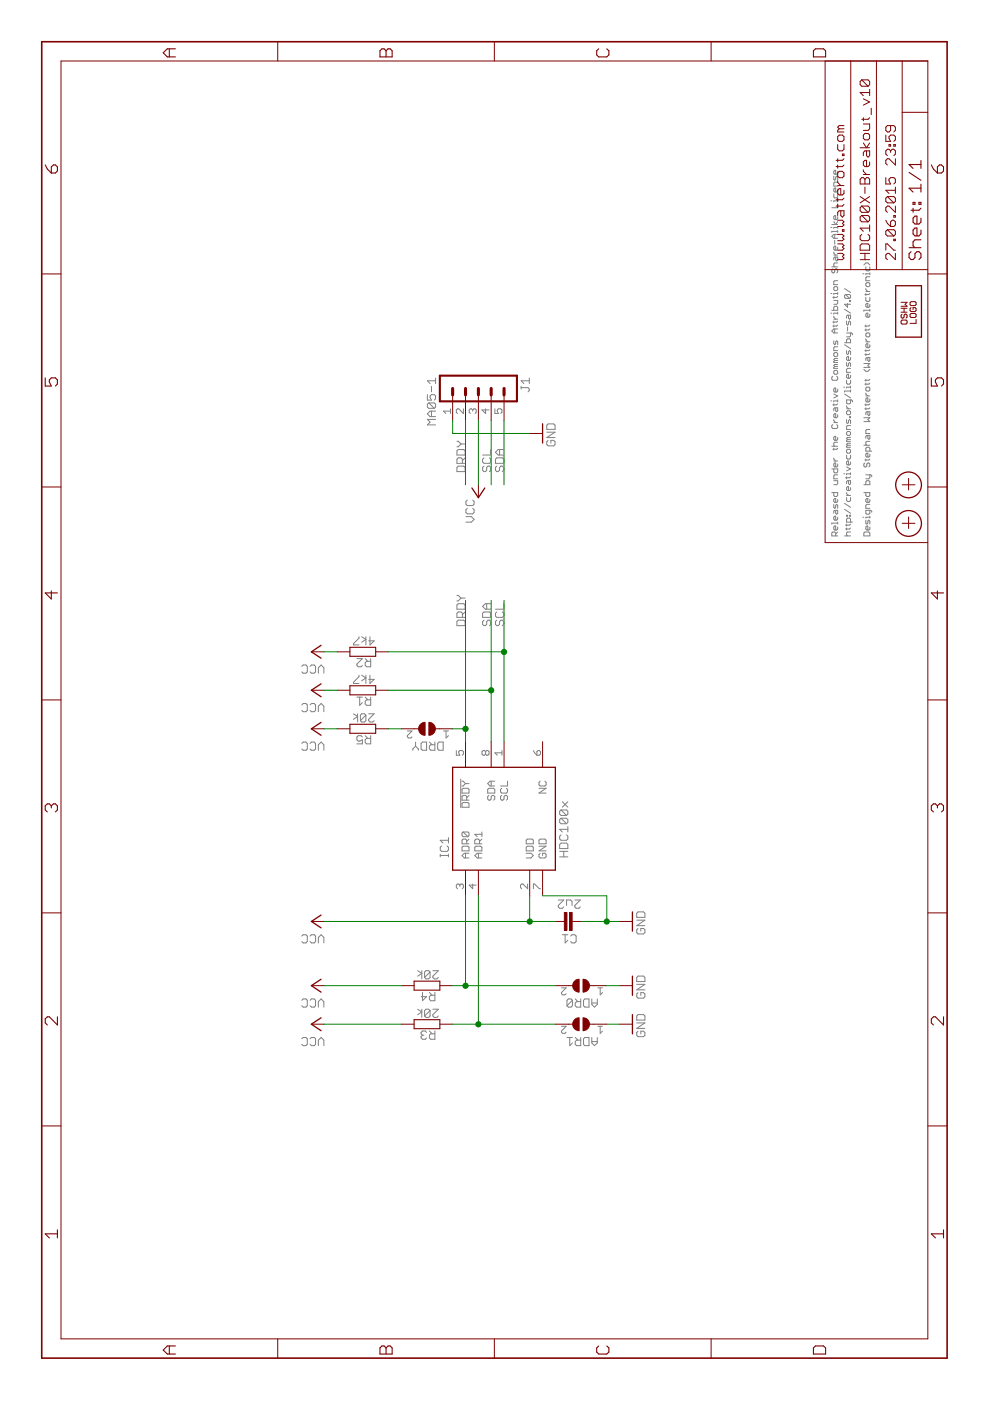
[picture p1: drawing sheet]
<?xml version="1.0" encoding="utf-8"?>
<!DOCTYPE eagle SYSTEM "eagle.dtd">
<eagle version="7.7.0">
<drawing>
<settings>
<setting alwaysvectorfont="yes"/>
<setting verticaltext="up"/>
</settings>
<grid distance="0.1" unitdist="inch" unit="inch" style="lines" multiple="1" display="no" altdistance="0.01" altunitdist="inch" altunit="inch"/>
<schematic xreflabel="%F%N/%S.%C%R" xrefpart="/%S.%C%R">
<libraries>
<library name="we-rcl">
<symbols>
<symbol name="RESISTOR">
<pin name="1" x="-5.08" y="0" visible="off" length="short" direction="pas" swaplevel="1"/>
<pin name="2" x="5.08" y="0" visible="off" length="short" direction="pas" swaplevel="1" rot="R180"/>
<wire x1="-2.54" y1="0.889" x2="2.54" y2="0.889" width="0.2032" layer="94"/>
<wire x1="2.54" y1="0.889" x2="2.54" y2="-0.889" width="0.2032" layer="94"/>
<wire x1="2.54" y1="-0.889" x2="-2.54" y2="-0.889" width="0.2032" layer="94"/>
<wire x1="-2.54" y1="-0.889" x2="-2.54" y2="0.889" width="0.2032" layer="94"/>
<text x="0" y="1.27" size="1.778" layer="95" align="bottom-center">&gt;NAME</text>
<text x="0" y="-1.27" size="1.778" layer="96" align="top-center">&gt;VALUE</text>
</symbol>
<symbol name="CAPACITOR">
<pin name="1" x="-2.54" y="0" visible="off" length="point" direction="pas" swaplevel="1"/>
<pin name="2" x="2.54" y="0" visible="off" length="point" direction="pas" swaplevel="1" rot="R180"/>
<text x="0" y="2.54" size="1.778" layer="95" align="bottom-center">&gt;NAME</text>
<text x="0" y="-2.54" size="1.778" layer="96" align="top-center">&gt;VALUE</text>
<wire x1="-2.54" y1="0" x2="-0.762" y2="0" width="0.1524" layer="94"/>
<wire x1="2.54" y1="0" x2="0.762" y2="0" width="0.1524" layer="94"/>
<rectangle x1="-1.27" y1="-0.254" x2="2.286" y2="0.254" layer="94" rot="R90"/>
<rectangle x1="-2.286" y1="-0.254" x2="1.27" y2="0.254" layer="94" rot="R90"/>
</symbol>
<symbol name="JUMPER2">
<wire x1="0.381" y1="0.635" x2="0.381" y2="-0.635" width="1.27" layer="94" curve="-180" cap="flat"/>
<wire x1="-0.381" y1="-0.635" x2="-0.381" y2="0.635" width="1.27" layer="94" curve="-180" cap="flat"/>
<wire x1="2.54" y1="0" x2="1.651" y2="0" width="0.1524" layer="94"/>
<wire x1="-2.54" y1="0" x2="-1.651" y2="0" width="0.1524" layer="94"/>
<text x="0" y="2.54" size="1.778" layer="95" align="bottom-center">&gt;NAME</text>
<pin name="2" x="5.08" y="0" visible="pad" length="short" direction="pas" swaplevel="1" rot="R180"/>
<pin name="1" x="-5.08" y="0" visible="pad" length="short" direction="pas" swaplevel="1"/>
</symbol>
</symbols>
<devicesets>
<deviceset name="RESISTOR" prefix="R" uservalue="yes">
<gates>
<gate name="R" symbol="RESISTOR" x="0" y="0"/>
</gates>
<devices>
<device name="-R0603" package="R0603">
<connects>
<connect gate="R" pin="1" pad="1"/>
<connect gate="R" pin="2" pad="2"/>
</connects>
<technologies>
<technology name=""/>
</technologies>
</device>
<device name="-R0805" package="R0805">
<connects>
<connect gate="R" pin="1" pad="1"/>
<connect gate="R" pin="2" pad="2"/>
</connects>
<technologies>
<technology name=""/>
</technologies>
</device>
<device name="-R0402" package="R0402">
<connects>
<connect gate="R" pin="1" pad="1"/>
<connect gate="R" pin="2" pad="2"/>
</connects>
<technologies>
<technology name=""/>
</technologies>
</device>
<device name="-R1206" package="R1206">
<connects>
<connect gate="R" pin="1" pad="1"/>
<connect gate="R" pin="2" pad="2"/>
</connects>
<technologies>
<technology name=""/>
</technologies>
</device>
<device name="-R0201" package="R0201">
<connects>
<connect gate="R" pin="1" pad="1"/>
<connect gate="R" pin="2" pad="2"/>
</connects>
<technologies>
<technology name=""/>
</technologies>
</device>
</devices>
</deviceset>
<deviceset name="CAPACITOR" prefix="C" uservalue="yes">
<gates>
<gate name="C" symbol="CAPACITOR" x="0" y="0"/>
</gates>
<devices>
<device name="-C0402" package="R0402">
<connects>
<connect gate="C" pin="1" pad="1"/>
<connect gate="C" pin="2" pad="2"/>
</connects>
<technologies>
<technology name=""/>
</technologies>
</device>
<device name="-C0603" package="R0603">
<connects>
<connect gate="C" pin="1" pad="1"/>
<connect gate="C" pin="2" pad="2"/>
</connects>
<technologies>
<technology name=""/>
</technologies>
</device>
<device name="-C0805" package="R0805">
<connects>
<connect gate="C" pin="1" pad="1"/>
<connect gate="C" pin="2" pad="2"/>
</connects>
<technologies>
<technology name=""/>
</technologies>
</device>
<device name="-C1206" package="R1206">
<connects>
<connect gate="C" pin="1" pad="1"/>
<connect gate="C" pin="2" pad="2"/>
</connects>
<technologies>
<technology name=""/>
</technologies>
</device>
<device name="-C0201" package="R0201">
<connects>
<connect gate="C" pin="1" pad="1"/>
<connect gate="C" pin="2" pad="2"/>
</connects>
<technologies>
<technology name=""/>
</technologies>
</device>
</devices>
</deviceset>
<deviceset name="JUMPER2" prefix="J">
<gates>
<gate name="J" symbol="JUMPER2" x="0" y="0"/>
</gates>
<devices>
<device name="-0603" package="JUMPER2-0603">
<connects>
<connect gate="J" pin="1" pad="1"/>
<connect gate="J" pin="2" pad="2"/>
</connects>
<technologies>
<technology name=""/>
</technologies>
</device>
<device name="-0603-NC" package="JUMPER2-0603_NC">
<connects>
<connect gate="J" pin="1" pad="1"/>
<connect gate="J" pin="2" pad="2"/>
</connects>
<technologies>
<technology name=""/>
</technologies>
</device>
<device name="-0402" package="JUMPER2-0402">
<connects>
<connect gate="J" pin="1" pad="1"/>
<connect gate="J" pin="2" pad="2"/>
</connects>
<technologies>
<technology name=""/>
</technologies>
</device>
<device name="-0402-NC" package="JUMPER2-0402_NC">
<connects>
<connect gate="J" pin="1" pad="1"/>
<connect gate="J" pin="2" pad="2"/>
</connects>
<technologies>
<technology name=""/>
</technologies>
</device>
<device name="-0201" package="JUMPER2-0201">
<connects>
<connect gate="J" pin="1" pad="1"/>
<connect gate="J" pin="2" pad="2"/>
</connects>
<technologies>
<technology name=""/>
</technologies>
</device>
<device name="-0201-NC" package="JUMPER2-0201_NC">
<connects>
<connect gate="J" pin="1" pad="1"/>
<connect gate="J" pin="2" pad="2"/>
</connects>
<technologies>
<technology name=""/>
</technologies>
</device>
</devices>
</deviceset>
</devicesets>
</library>
<library name="supply1">
<symbols>
<symbol name="VCC">
<wire x1="1.27" y1="-1.905" x2="0" y2="0" width="0.254" layer="94"/>
<wire x1="0" y1="0" x2="-1.27" y2="-1.905" width="0.254" layer="94"/>
<text x="-2.54" y="-2.54" size="1.778" layer="96" rot="R90">&gt;VALUE</text>
<pin name="VCC" x="0" y="-2.54" visible="off" length="short" direction="sup" rot="R90"/>
</symbol>
<symbol name="GND">
<wire x1="-1.905" y1="0" x2="1.905" y2="0" width="0.254" layer="94"/>
<text x="-2.54" y="-2.54" size="1.778" layer="96">&gt;VALUE</text>
<pin name="GND" x="0" y="2.54" visible="off" length="short" direction="sup" rot="R270"/>
</symbol>
</symbols>
<devicesets>
<deviceset name="VCC" prefix="P+">
<gates>
<gate name="VCC" symbol="VCC" x="0" y="0"/>
</gates>
<devices>
<device name="">
<technologies>
<technology name=""/>
</technologies>
</device>
</devices>
</deviceset>
<deviceset name="GND" prefix="GND">
<gates>
<gate name="1" symbol="GND" x="0" y="0"/>
</gates>
<devices>
<device name="">
<technologies>
<technology name=""/>
</technologies>
</device>
</devices>
</deviceset>
</devicesets>
</library>
<library name="we-symbol">
<symbols>
<symbol name="PASSER">
<wire x1="-1.016" y1="0" x2="1.27" y2="0" width="0.127" layer="94"/>
<wire x1="0" y1="1.27" x2="0" y2="-1.27" width="0.127" layer="94"/>
<circle x="0" y="0" radius="2.54" width="0.254" layer="94"/>
</symbol>
<symbol name="OSHW_LOGO">
<wire x1="5.08" y1="2.54" x2="5.08" y2="-2.54" width="0.254" layer="94"/>
<wire x1="5.08" y1="-2.54" x2="-5.08" y2="-2.54" width="0.254" layer="94"/>
<wire x1="-5.08" y1="-2.54" x2="-5.08" y2="2.54" width="0.254" layer="94"/>
<wire x1="-5.08" y1="2.54" x2="5.08" y2="2.54" width="0.254" layer="94"/>
<text x="-2.54" y="0.254" size="1.27" layer="94">OSHW</text>
<text x="-2.413" y="-1.524" size="1.27" layer="94">LOGO</text>
</symbol>
<symbol name="A4L-LOC">
<wire x1="256.54" y1="3.81" x2="256.54" y2="8.89" width="0.1016" layer="94"/>
<wire x1="256.54" y1="8.89" x2="256.54" y2="13.97" width="0.1016" layer="94"/>
<wire x1="256.54" y1="13.97" x2="256.54" y2="19.05" width="0.1016" layer="94"/>
<wire x1="256.54" y1="19.05" x2="256.54" y2="24.13" width="0.1016" layer="94"/>
<wire x1="161.29" y1="3.81" x2="161.29" y2="24.13" width="0.1016" layer="94"/>
<wire x1="161.29" y1="24.13" x2="215.265" y2="24.13" width="0.1016" layer="94"/>
<wire x1="215.265" y1="24.13" x2="256.54" y2="24.13" width="0.1016" layer="94"/>
<wire x1="246.38" y1="3.81" x2="246.38" y2="8.89" width="0.1016" layer="94"/>
<wire x1="246.38" y1="8.89" x2="256.54" y2="8.89" width="0.1016" layer="94"/>
<wire x1="246.38" y1="8.89" x2="215.265" y2="8.89" width="0.1016" layer="94"/>
<wire x1="215.265" y1="8.89" x2="215.265" y2="3.81" width="0.1016" layer="94"/>
<wire x1="215.265" y1="8.89" x2="215.265" y2="13.97" width="0.1016" layer="94"/>
<wire x1="215.265" y1="13.97" x2="256.54" y2="13.97" width="0.1016" layer="94"/>
<wire x1="215.265" y1="13.97" x2="215.265" y2="19.05" width="0.1016" layer="94"/>
<wire x1="215.265" y1="19.05" x2="256.54" y2="19.05" width="0.1016" layer="94"/>
<wire x1="215.265" y1="19.05" x2="215.265" y2="24.13" width="0.1016" layer="94"/>
<frame x1="0" y1="0" x2="260.35" y2="179.07" columns="6" rows="4" layer="94"/>
<text x="217.17" y="15.24" size="2.032" layer="94" font="vector">&gt;DRAWING_NAME</text>
<text x="217.17" y="10.16" size="2.032" layer="94" font="vector">&gt;LAST_DATE_TIME</text>
<text x="230.505" y="5.08" size="2.54" layer="94" font="vector">&gt;SHEET</text>
<text x="217.17" y="5.08" size="2.54" layer="94" font="vector">Sheet:</text>
<text x="217.17" y="20.32" size="2.032" layer="94" font="vector">www.watterott.com</text>
</symbol>
</symbols>
<devicesets>
<deviceset name="PASSER" prefix="X">
<gates>
<gate name="X" symbol="PASSER" x="0" y="0"/>
</gates>
<devices>
<device name="-07" package="PASSER_07MM">
<technologies>
<technology name=""/>
</technologies>
</device>
</devices>
</deviceset>
<deviceset name="OSHW_LOGO" prefix="LOGO">
<gates>
<gate name="L" symbol="OSHW_LOGO" x="0" y="0"/>
</gates>
<devices>
<device name="X0100" package="OSHW_6X100">
<technologies>
<technology name=""/>
</technologies>
</device>
<device name="X0150" package="OSHW_6X150">
<technologies>
<technology name=""/>
</technologies>
</device>
<device name="X0200" package="OSHW_6X200">
<technologies>
<technology name=""/>
</technologies>
</device>
<device name="X0070" package="OSHW_6X70">
<technologies>
<technology name=""/>
</technologies>
</device>
</devices>
</deviceset>
<deviceset name="FRAME-A4L" prefix="FRAME">
<gates>
<gate name="F" symbol="A4L-LOC" x="0" y="0"/>
</gates>
<devices>
<device name="">
<technologies>
<technology name=""/>
</technologies>
</device>
</devices>
</deviceset>
</devicesets>
</library>
<library name="we-con">
<symbols>
<symbol name="MA05-1">
<wire x1="3.81" y1="-7.62" x2="-1.27" y2="-7.62" width="0.4064" layer="94"/>
<wire x1="1.27" y1="0" x2="2.54" y2="0" width="0.6096" layer="94"/>
<wire x1="1.27" y1="-2.54" x2="2.54" y2="-2.54" width="0.6096" layer="94"/>
<wire x1="1.27" y1="-5.08" x2="2.54" y2="-5.08" width="0.6096" layer="94"/>
<wire x1="-1.27" y1="7.62" x2="-1.27" y2="-7.62" width="0.4064" layer="94"/>
<wire x1="3.81" y1="-7.62" x2="3.81" y2="7.62" width="0.4064" layer="94"/>
<wire x1="-1.27" y1="7.62" x2="3.81" y2="7.62" width="0.4064" layer="94"/>
<wire x1="1.27" y1="5.08" x2="2.54" y2="5.08" width="0.6096" layer="94"/>
<wire x1="1.27" y1="2.54" x2="2.54" y2="2.54" width="0.6096" layer="94"/>
<text x="-1.27" y="-10.16" size="1.778" layer="96">&gt;VALUE</text>
<text x="-1.27" y="8.382" size="1.778" layer="95">&gt;NAME</text>
<pin name="1" x="7.62" y="-5.08" visible="pad" length="middle" direction="pas" swaplevel="1" rot="R180"/>
<pin name="2" x="7.62" y="-2.54" visible="pad" length="middle" direction="pas" swaplevel="1" rot="R180"/>
<pin name="3" x="7.62" y="0" visible="pad" length="middle" direction="pas" swaplevel="1" rot="R180"/>
<pin name="4" x="7.62" y="2.54" visible="pad" length="middle" direction="pas" swaplevel="1" rot="R180"/>
<pin name="5" x="7.62" y="5.08" visible="pad" length="middle" direction="pas" swaplevel="1" rot="R180"/>
</symbol>
</symbols>
<devicesets>
<deviceset name="MA05-1" prefix="J">
<gates>
<gate name="J" symbol="MA05-1" x="0" y="0"/>
</gates>
<devices>
<device name="" package="MA05-1">
<connects>
<connect gate="J" pin="1" pad="1"/>
<connect gate="J" pin="2" pad="2"/>
<connect gate="J" pin="3" pad="3"/>
<connect gate="J" pin="4" pad="4"/>
<connect gate="J" pin="5" pad="5"/>
</connects>
<technologies>
<technology name="">
<attribute name="MF" value="" constant="no"/>
<attribute name="MPN" value="" constant="no"/>
<attribute name="OC_FARNELL" value="unknown" constant="no"/>
<attribute name="OC_NEWARK" value="unknown" constant="no"/>
</technology>
</technologies>
</device>
</devices>
</deviceset>
</devicesets>
</library>
<library name="we-chip">
<symbols>
<symbol name="HDC1008">
<pin name="SCL" x="15.24" y="0" length="middle" direction="in" rot="R180"/>
<pin name="VDD" x="-15.24" y="-5.08" length="middle" direction="pwr"/>
<pin name="ADR0" x="-15.24" y="7.62" length="middle" direction="in"/>
<pin name="ADR1" x="-15.24" y="5.08" length="middle" direction="in"/>
<pin name="SDA" x="15.24" y="2.54" length="middle" rot="R180"/>
<pin name="GND" x="-15.24" y="-7.62" length="middle" direction="pwr"/>
<pin name="NC" x="15.24" y="-7.62" length="middle" direction="nc" rot="R180"/>
<pin name="!DRDY" x="15.24" y="7.62" length="middle" direction="out" rot="R180"/>
<wire x1="-10.16" y1="10.16" x2="-10.16" y2="-10.16" width="0.254" layer="94"/>
<wire x1="-10.16" y1="-10.16" x2="10.16" y2="-10.16" width="0.254" layer="94"/>
<wire x1="10.16" y1="-10.16" x2="10.16" y2="10.16" width="0.254" layer="94"/>
<wire x1="10.16" y1="10.16" x2="-10.16" y2="10.16" width="0.254" layer="94"/>
<text x="-7.62" y="12.7" size="1.778" layer="95" rot="MR180">&gt;NAME</text>
<text x="-7.62" y="-12.7" size="1.778" layer="96">&gt;VALUE</text>
</symbol>
</symbols>
<devicesets>
<deviceset name="HDC1008" prefix="IC">
<gates>
<gate name="G$1" symbol="HDC1008" x="0" y="0"/>
</gates>
<devices>
<device name="" package="WLCSP">
<connects>
<connect gate="G$1" pin="!DRDY" pad="5"/>
<connect gate="G$1" pin="ADR0" pad="3"/>
<connect gate="G$1" pin="ADR1" pad="4"/>
<connect gate="G$1" pin="GND" pad="7"/>
<connect gate="G$1" pin="NC" pad="6"/>
<connect gate="G$1" pin="SCL" pad="1"/>
<connect gate="G$1" pin="SDA" pad="8"/>
<connect gate="G$1" pin="VDD" pad="2"/>
</connects>
<technologies>
<technology name="">
<attribute name="DIGIKEY" value="296-38440" constant="no"/>
</technology>
</technologies>
</device>
</devices>
</deviceset>
</devicesets>
</library>
</libraries>
<attributes>
</attributes>
<variantdefs>
</variantdefs>
<classes>
<class number="0" name="default" width="0" drill="0">
</class>
</classes>
<parts>
<part name="R1" library="we-rcl" deviceset="RESISTOR" device="-R0402" value="4k7"/>
<part name="R2" library="we-rcl" deviceset="RESISTOR" device="-R0402" value="4k7"/>
<part name="P+1" library="supply1" deviceset="VCC" device=""/>
<part name="P+2" library="supply1" deviceset="VCC" device=""/>
<part name="P+3" library="supply1" deviceset="VCC" device=""/>
<part name="C1" library="we-rcl" deviceset="CAPACITOR" device="-C0402" value="2u2"/>
<part name="GND2" library="supply1" deviceset="GND" device=""/>
<part name="R3" library="we-rcl" deviceset="RESISTOR" device="-R0402" value="20k"/>
<part name="R4" library="we-rcl" deviceset="RESISTOR" device="-R0402" value="20k"/>
<part name="P+4" library="supply1" deviceset="VCC" device=""/>
<part name="P+5" library="supply1" deviceset="VCC" device=""/>
<part name="X1" library="we-symbol" deviceset="PASSER" device="-07"/>
<part name="X2" library="we-symbol" deviceset="PASSER" device="-07"/>
<part name="LOGO2" library="we-symbol" deviceset="OSHW_LOGO" device="X0070"/>
<part name="R5" library="we-rcl" deviceset="RESISTOR" device="-R0402" value="20k"/>
<part name="GND3" library="supply1" deviceset="GND" device=""/>
<part name="GND4" library="supply1" deviceset="GND" device=""/>
<part name="P+6" library="supply1" deviceset="VCC" device=""/>
<part name="GND5" library="supply1" deviceset="GND" device=""/>
<part name="P+7" library="supply1" deviceset="VCC" device=""/>
<part name="ADR1" library="we-rcl" deviceset="JUMPER2" device="-0402"/>
<part name="ADR0" library="we-rcl" deviceset="JUMPER2" device="-0402"/>
<part name="DRDY" library="we-rcl" deviceset="JUMPER2" device="-0402"/>
<part name="IC1" library="we-chip" deviceset="HDC1008" device="" value="HDC100x"/>
<part name="J1" library="we-con" deviceset="MA05-1" device=""/>
<part name="FRAME2" library="we-symbol" deviceset="FRAME-A4L" device=""/>
</parts>
<sheets>
<sheet>
<plain>
<text x="162.56" y="21.59" size="1.27" layer="95">Released under the Creative Commons Attribution Share-Alike License</text>
<text x="162.56" y="19.05" size="1.27" layer="95">http://creativecommons.org/licenses/by-sa/4.0/</text>
<text x="162.56" y="15.24" size="1.27" layer="95">Designed by Stephan Watterott (Watterott electronic)</text>
</plain>
<instances>
<instance part="R1" gate="R" x="132.08" y="115.57" rot="R90"/>
<instance part="R2" gate="R" x="139.7" y="115.57" rot="R90"/>
<instance part="P+1" gate="VCC" x="132.08" y="125.73"/>
<instance part="P+2" gate="VCC" x="139.7" y="125.73"/>
<instance part="P+3" gate="VCC" x="86.36" y="125.73"/>
<instance part="C1" gate="C" x="86.36" y="74.93" rot="R90"/>
<instance part="GND2" gate="1" x="182.88" y="80.01"/>
<instance part="R3" gate="R" x="66.04" y="102.87" rot="R90"/>
<instance part="R4" gate="R" x="73.66" y="102.87" rot="R90"/>
<instance part="P+4" gate="VCC" x="66.04" y="125.73"/>
<instance part="P+5" gate="VCC" x="73.66" y="125.73"/>
<instance part="X1" gate="X" x="165.1" y="7.62"/>
<instance part="X2" gate="X" x="172.72" y="7.62"/>
<instance part="LOGO2" gate="L" x="207.01" y="7.62"/>
<instance part="R5" gate="R" x="124.46" y="115.57" rot="R90"/>
<instance part="GND3" gate="1" x="73.66" y="62.23"/>
<instance part="GND4" gate="1" x="66.04" y="62.23"/>
<instance part="P+6" gate="VCC" x="124.46" y="125.73"/>
<instance part="GND5" gate="1" x="86.36" y="62.23"/>
<instance part="P+7" gate="VCC" x="170.18" y="92.71" smashed="yes" rot="R90">
<attribute name="VALUE" x="170.18" y="95.25" size="1.778" layer="96" rot="R180"/>
</instance>
<instance part="ADR1" gate="J" x="66.04" y="72.39" rot="R90"/>
<instance part="ADR0" gate="J" x="73.66" y="72.39" rot="R90"/>
<instance part="DRDY" gate="J" x="124.46" y="102.87" rot="R90"/>
<instance part="IC1" gate="G$1" x="106.68" y="87.63"/>
<instance part="J1" gate="J" x="193.04" y="92.71" rot="R180"/>
<instance part="FRAME2" gate="F" x="0" y="0"/>
</instances>
<busses>
</busses>
<nets>
<net name="VCC" class="0">
<segment>
<pinref part="R1" gate="R" pin="2"/>
<pinref part="P+1" gate="VCC" pin="VCC"/>
<wire x1="132.08" y1="120.65" x2="132.08" y2="123.19" width="0.1524" layer="91"/>
</segment>
<segment>
<pinref part="R2" gate="R" pin="2"/>
<pinref part="P+2" gate="VCC" pin="VCC"/>
<wire x1="139.7" y1="120.65" x2="139.7" y2="123.19" width="0.1524" layer="91"/>
</segment>
<segment>
<pinref part="R4" gate="R" pin="2"/>
<pinref part="P+5" gate="VCC" pin="VCC"/>
<wire x1="73.66" y1="107.95" x2="73.66" y2="123.19" width="0.1524" layer="91"/>
</segment>
<segment>
<pinref part="R3" gate="R" pin="2"/>
<pinref part="P+4" gate="VCC" pin="VCC"/>
<wire x1="66.04" y1="107.95" x2="66.04" y2="123.19" width="0.1524" layer="91"/>
</segment>
<segment>
<pinref part="P+6" gate="VCC" pin="VCC"/>
<pinref part="R5" gate="R" pin="2"/>
<wire x1="124.46" y1="123.19" x2="124.46" y2="120.65" width="0.1524" layer="91"/>
</segment>
<segment>
<pinref part="P+3" gate="VCC" pin="VCC"/>
<wire x1="86.36" y1="123.19" x2="86.36" y2="82.55" width="0.1524" layer="91"/>
<pinref part="C1" gate="C" pin="2"/>
<wire x1="86.36" y1="82.55" x2="91.44" y2="82.55" width="0.1524" layer="91"/>
<wire x1="86.36" y1="77.47" x2="86.36" y2="82.55" width="0.1524" layer="91"/>
<junction x="86.36" y="82.55"/>
<pinref part="IC1" gate="G$1" pin="VDD"/>
</segment>
<segment>
<pinref part="P+7" gate="VCC" pin="VCC"/>
<wire x1="172.72" y1="92.71" x2="185.42" y2="92.71" width="0.1524" layer="91"/>
<pinref part="J1" gate="J" pin="3"/>
</segment>
</net>
<net name="N$3" class="0">
<segment>
<pinref part="R5" gate="R" pin="1"/>
<wire x1="124.46" y1="107.95" x2="124.46" y2="110.49" width="0.1524" layer="91"/>
<pinref part="DRDY" gate="J" pin="2"/>
</segment>
</net>
<net name="GND" class="0">
<segment>
<wire x1="91.44" y1="80.01" x2="91.44" y2="67.31" width="0.1524" layer="91"/>
<wire x1="91.44" y1="67.31" x2="86.36" y2="67.31" width="0.1524" layer="91"/>
<pinref part="C1" gate="C" pin="1"/>
<wire x1="86.36" y1="67.31" x2="86.36" y2="72.39" width="0.1524" layer="91"/>
<pinref part="GND5" gate="1" pin="GND"/>
<wire x1="86.36" y1="67.31" x2="86.36" y2="64.77" width="0.1524" layer="91"/>
<junction x="86.36" y="67.31"/>
<pinref part="IC1" gate="G$1" pin="GND"/>
</segment>
<segment>
<pinref part="GND4" gate="1" pin="GND"/>
<wire x1="66.04" y1="67.31" x2="66.04" y2="64.77" width="0.1524" layer="91"/>
<pinref part="ADR1" gate="J" pin="1"/>
</segment>
<segment>
<pinref part="GND3" gate="1" pin="GND"/>
<wire x1="73.66" y1="64.77" x2="73.66" y2="67.31" width="0.1524" layer="91"/>
<pinref part="ADR0" gate="J" pin="1"/>
</segment>
<segment>
<pinref part="GND2" gate="1" pin="GND"/>
<wire x1="185.42" y1="97.79" x2="182.88" y2="97.79" width="0.1524" layer="91"/>
<wire x1="182.88" y1="97.79" x2="182.88" y2="82.55" width="0.1524" layer="91"/>
<pinref part="J1" gate="J" pin="1"/>
</segment>
</net>
<net name="ADR0" class="0">
<segment>
<pinref part="R4" gate="R" pin="1"/>
<wire x1="91.44" y1="95.25" x2="73.66" y2="95.25" width="0.1524" layer="91"/>
<wire x1="73.66" y1="95.25" x2="73.66" y2="97.79" width="0.1524" layer="91"/>
<junction x="73.66" y="95.25"/>
<wire x1="73.66" y1="77.47" x2="73.66" y2="95.25" width="0.1524" layer="91"/>
<pinref part="ADR0" gate="J" pin="2"/>
<pinref part="IC1" gate="G$1" pin="ADR0"/>
</segment>
</net>
<net name="ADR1" class="0">
<segment>
<pinref part="R3" gate="R" pin="1"/>
<wire x1="91.44" y1="92.71" x2="66.04" y2="92.71" width="0.1524" layer="91"/>
<wire x1="66.04" y1="92.71" x2="66.04" y2="97.79" width="0.1524" layer="91"/>
<junction x="66.04" y="92.71"/>
<wire x1="66.04" y1="77.47" x2="66.04" y2="92.71" width="0.1524" layer="91"/>
<pinref part="ADR1" gate="J" pin="2"/>
<pinref part="IC1" gate="G$1" pin="ADR1"/>
</segment>
</net>
<net name="DRDY" class="0">
<segment>
<wire x1="121.92" y1="95.25" x2="124.46" y2="95.25" width="0.1524" layer="91"/>
<wire x1="124.46" y1="97.79" x2="124.46" y2="95.25" width="0.1524" layer="91"/>
<junction x="124.46" y="95.25"/>
<wire x1="124.46" y1="95.25" x2="149.86" y2="95.25" width="0.1524" layer="91"/>
<label x="144.78" y="95.25" size="1.778" layer="95"/>
<pinref part="DRDY" gate="J" pin="1"/>
<pinref part="IC1" gate="G$1" pin="!DRDY"/>
</segment>
<segment>
<wire x1="185.42" y1="95.25" x2="172.72" y2="95.25" width="0.1524" layer="91"/>
<label x="175.26" y="95.25" size="1.778" layer="95"/>
<pinref part="J1" gate="J" pin="2"/>
</segment>
</net>
<net name="SDA" class="0">
<segment>
<wire x1="121.92" y1="90.17" x2="132.08" y2="90.17" width="0.1524" layer="91"/>
<pinref part="R1" gate="R" pin="1"/>
<wire x1="132.08" y1="90.17" x2="149.86" y2="90.17" width="0.1524" layer="91"/>
<wire x1="132.08" y1="110.49" x2="132.08" y2="90.17" width="0.1524" layer="91"/>
<junction x="132.08" y="90.17"/>
<label x="144.78" y="90.17" size="1.778" layer="95"/>
<pinref part="IC1" gate="G$1" pin="SDA"/>
</segment>
<segment>
<wire x1="185.42" y1="87.63" x2="172.72" y2="87.63" width="0.1524" layer="91"/>
<label x="175.26" y="87.63" size="1.778" layer="95"/>
<pinref part="J1" gate="J" pin="5"/>
</segment>
</net>
<net name="SCL" class="0">
<segment>
<wire x1="121.92" y1="87.63" x2="139.7" y2="87.63" width="0.1524" layer="91"/>
<pinref part="R2" gate="R" pin="1"/>
<wire x1="139.7" y1="110.49" x2="139.7" y2="87.63" width="0.1524" layer="91"/>
<wire x1="139.7" y1="87.63" x2="149.86" y2="87.63" width="0.1524" layer="91"/>
<junction x="139.7" y="87.63"/>
<label x="144.78" y="87.63" size="1.778" layer="95"/>
<pinref part="IC1" gate="G$1" pin="SCL"/>
</segment>
<segment>
<wire x1="185.42" y1="90.17" x2="172.72" y2="90.17" width="0.1524" layer="91"/>
<label x="175.26" y="90.17" size="1.778" layer="95"/>
<pinref part="J1" gate="J" pin="4"/>
</segment>
</net>
</nets>
</sheet>
</sheets>
</schematic>
</drawing>
</eagle>
